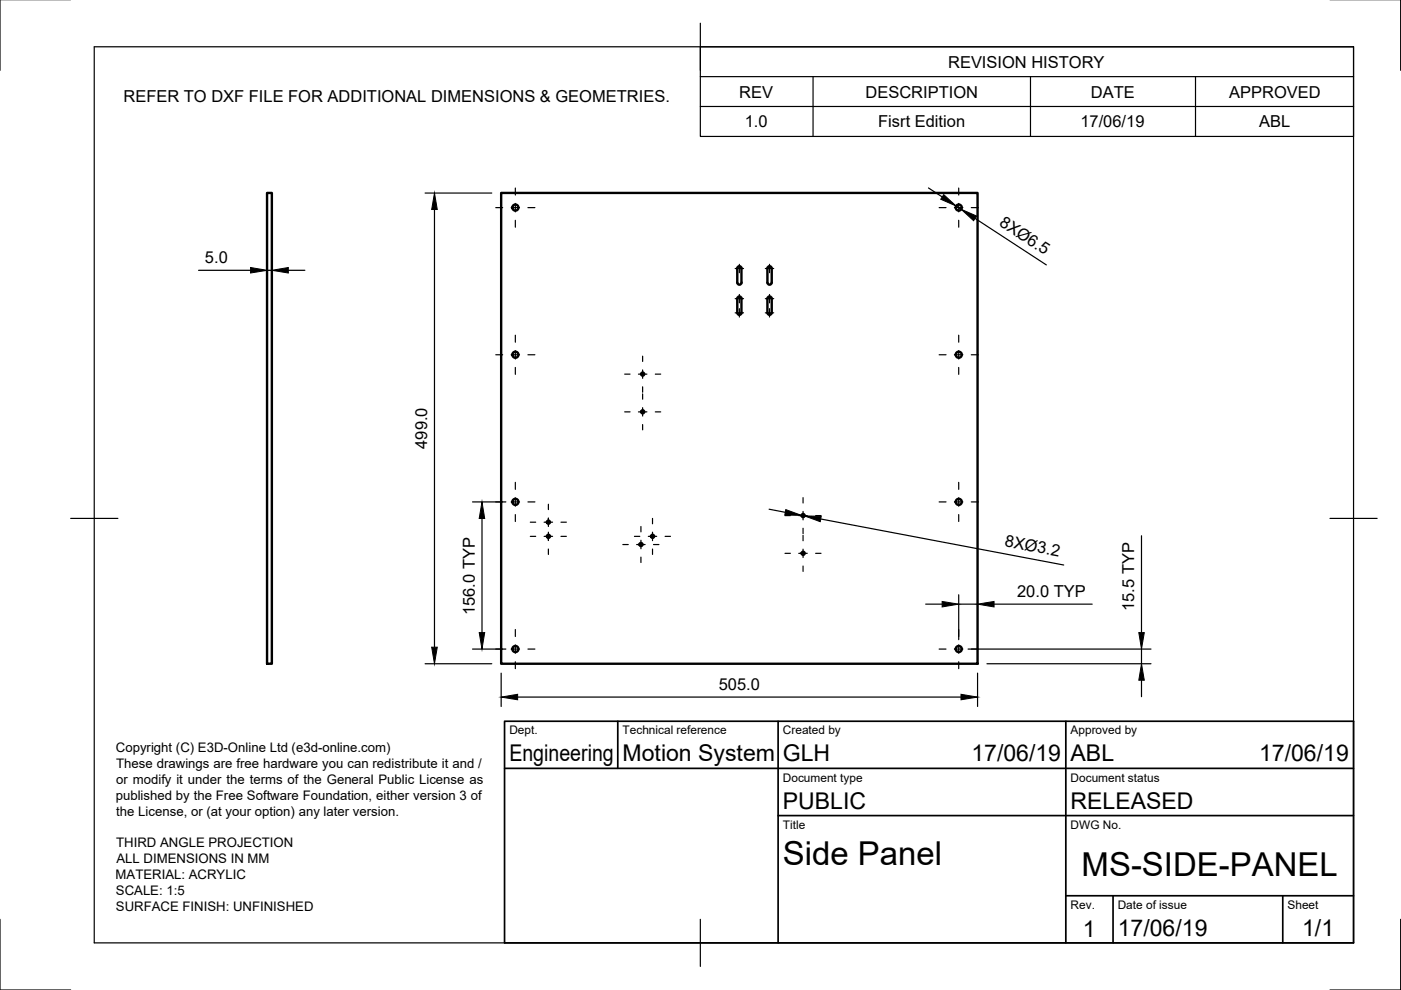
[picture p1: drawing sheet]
<svg xmlns="http://www.w3.org/2000/svg" width="297mm" height="210mm" viewBox="0 0 297 210" stroke-linecap="round" stroke-linejoin="round" font-family="sans-serif">
<!-- layer: Visible -->
<g fill="none" stroke="#000" stroke-width=".51">
<path d="M56.6 40.9h1v99.8h-1zM106.3 40.9h101v99.8h-101zM156.3 56.9a.46 .46 0 0 1 .5-.5 .46 .46 0 0 1 .4 .5M156.3 56.9v3a.46 .46 0 0 0 .5 .5 .46 .46 0 0 0 .4-.5v-3M162.7 56.9a.46 .46 0 0 1 .5-.5 .46 .46 0 0 1 .4 .5M162.7 56.9v3a.46 .46 0 0 0 .5 .5 .46 .46 0 0 0 .4-.5v-3M156.3 63.3a.46 .46 0 0 1 .5-.4 .46 .46 0 0 1 .4 .4M156.3 63.3v3a.46 .46 0 0 0 .5 .5 .46 .46 0 0 0 .4-.5v-3M162.7 63.3a.46 .46 0 0 1 .5-.4 .46 .46 0 0 1 .4 .4M162.7 63.3v3a.46 .46 0 0 0 .5 .5 .46 .46 0 0 0 .4-.5v-3"/>
<circle cx="109.3" cy="44" r=".65"/>
<circle cx="203.3" cy="44" r=".65"/>
<circle cx="109.3" cy="75.2" r=".65"/>
<circle cx="136.3" cy="79.3" r=".33"/>
<circle cx="203.3" cy="75.2" r=".65"/>
<circle cx="136.3" cy="87.3" r=".33"/>
<circle cx="109.3" cy="106.4" r=".65"/>
<circle cx="116.3" cy="113.7" r=".33"/>
<circle cx="116.3" cy="110.7" r=".33"/>
<circle cx="135.9" cy="115.4" r=".33"/>
<circle cx="138.4" cy="113.7" r=".33"/>
<circle cx="170.3" cy="109.3" r=".33"/>
<circle cx="170.3" cy="117.3" r=".33"/>
<circle cx="203.3" cy="106.4" r=".65"/>
<circle cx="109.3" cy="137.6" r=".65"/>
<circle cx="203.3" cy="137.6" r=".65"/>
</g>
<!-- layer: Border -->
<path d="M0 -.1v15M297 -.1v15M20 9.9h267v190h-267zM148.5 4.9v10M15 109.9h10M282 109.9h10M0 194.9v15h15M148.5 194.9v10M297 194.9v15h-15" fill="none" stroke="#000" stroke-width=".25"/>
<!-- layer: TitleBlock -->
<path d="M107 152.9h180v47h-180zM131 152.9v10M165 152.9v47M226 152.9v47M107 162.9h180M165 172.9h122M226 189.9h61M236 189.9v10M272 189.9v10" fill="none" stroke="#000" stroke-width=".36"/>
<!-- layer: BOM -->
<path d="M148.5 9.9h138.5v19h-138.5zM148.5 16.2h138.5M172.4 16.2v12.7M218.5 16.2v12.7M253.5 16.2v12.7M148.5 22.6h138.5" fill="none" stroke="#000" stroke-width=".25"/>
<!-- layer: Center Lines -->
<g fill="none" stroke="#000" stroke-width=".25">
<path d="M109.3 39.9v1.5M203.3 39.9v1.5M105.1 44h1.5M108.4 44h1.8M109.3 43.1v1.8M109.3 46.7v1.5M111.9 44h1.5M155.9 56.9h1.7M156.8 56v1.8M162.3 56.9h1.7M163.2 56v1.8M199.1 44h1.5"/>
<path d="M202.4 44h1.8M203.3 43.1v1.8M203.3 46.7v1.5M205.9 44h1.5M105.1 75.2h1.5M108.4 75.2h1.8M109.3 71.1v1.5M109.3 74.3v1.8M109.3 77.9v1.5M111.9 75.2h1.5M132.4 79.3h1.2M135.4 79.3h1.8"/>
<path d="M136.2 75.5v1.1M136.2 78.4v1.8M138.9 79.3h1.2M155.9 66.3h1.7M155.9 63.3h1.7M156.8 62.4v1.8M156.8 65.4v1.8M162.3 66.3h1.7M162.3 63.3h1.7M163.2 62.4v1.8M163.2 65.4v1.8M199.1 75.2h1.5"/>
<path d="M202.4 75.2h1.8M203.3 71.1v1.5M203.3 74.3v1.8M203.3 77.9v1.5M205.9 75.2h1.5M132.4 87.3h1.2M135.4 87.3h1.8M136.2 82v1.2M136.2 83.5v1.1M136.2 86.4v1.8M136.2 90v1.1M138.9 87.3h1.2"/>
<path d="M105.1 106.4h1.5M108.4 106.4h1.8M109.3 102.3v1.5M109.3 105.5v1.8M109.3 109.1v1.5M111.9 106.4h1.5M112.4 113.7h1.2M112.4 110.7h1.2M115.4 113.7h1.8M115.4 110.7h1.8M116.3 106.9v1.1M116.3 109.8v1.8"/>
<path d="M116.3 112.8v1.8M116.3 116.4v1.2M118.9 113.7h1.2M118.9 110.7h1.2M132.1 115.5h1.1M134.5 113.7h1.2M135 115.5h1.8M135.9 111.6v1.2M135.9 114.5v1.8M135.9 118.1v1.2M137.5 113.7h1.7M138.3 109.9v1.2"/>
<path d="M138.3 112.8v1.8M138.3 116.4v1.2M138.6 115.5h1.1M141 113.7h1.2M166.4 117.3h1.2M166.4 109.3h1.2M169.4 117.3h1.8M169.4 109.3h1.8M170.3 105.5v1.2M170.3 108.4v1.8M170.3 112v1.1M170.3 113.5v1.2"/>
<path d="M170.3 116.4v1.8M172.9 117.3h1.2M172.9 109.3h1.2M199.1 106.4h1.5M202.4 106.4h1.8M203.3 102.3v1.5M203.3 105.5v1.8M203.3 109.1v1.5M205.9 106.4h1.5M105.1 137.6h1.5M108.4 137.6h1.8M109.3 133.5v1.5"/>
<path d="M109.3 136.7v1.8M111.9 137.6h1.5M170.3 120v1.2M199.1 137.6h1.5M202.4 137.6h1.8M203.3 133.5v1.5M203.3 136.7v1.8M205.9 137.6h1.5M109.3 140.3v1.5M203.3 140.3v1.5"/>
</g>
<!-- layer: Dimensions -->
<g fill="none" stroke="#000" stroke-width=".25">
<path d="M196.8 39.8l3 2M42.1 57.3h11M56.6 57.3h1M61.1 57.3h3.5M90.1 40.9h14.2M92.1 44.4v92.8M202.7 43.7l1.1 .7M206.7 46.3l15.1 9.9M100.2 106.4h7.1M102.2 109.9v24.2M163.1 108l3.4 .6M169.9 109.3l.7 .1"/>
<path d="M174 110l51.5 9.8M242 113.6v20.5M100.2 137.6h7.1M196.3 128.1h3.4M203.3 126.1v9.5M203.3 128.1h4M205.3 137.6h38.7M210.8 128.1h20.8M242 137.6v3.1M90.1 140.7h14.2M106.3 142.7v7.1M109.7 147.8h94.1"/>
<path d="M207.3 142.7v7.1M209.3 140.7h34.7M242 144.2v3.5"/>
</g>
<g fill="#000" stroke="#000" stroke-width=".21">
<path d="M53.1 56.7l3.5 .6-3.5 .6zM57.6 57.3l3.5-.6v1.2zM92.1 40.9l.6 3.5h-1.2zM200.1 41.3l2.6 2.4-3.2-1.5zM203.8 44.4l3.3 1.4-.7 1zM102.2 106.4l.6 3.5h-1.2zM166.6 108l3.3 1.3-3.5-.1zM170.6 109.4l3.5 .1-.2 1.1zM91.5 137.2h1.2l-.6 3.5zM101.6 134.1h1.2l-.6 3.5zM199.7 127.5l3.6 .6-3.6 .6zM207.3 128.1l3.5-.6v1.2z"/>
<path d="M241.4 134.1h1.2l-.6 3.5zM106.3 147.8l3.4-.6v1.2zM203.8 147.2l3.5 .6-3.5 .6zM242 140.7l.6 3.5h-1.2z"/>
</g>
<g font-size="7">
<text x="166" y="183.4">Side Panel</text>
<text x="229.3" y="185.8">MS-SIDE-PANEL</text>
</g>
<g font-size="4.9">
<text x="108" y="161.4">Engineering</text>
<text x="132" y="161.4">Motion System</text>
<text x="166" y="161.4">GLH</text>
<text x="206" y="161.4">17/06/19</text>
<text x="227" y="161.4">ABL</text>
<text x="267" y="161.4">17/06/19</text>
<text x="166" y="171.4">PUBLIC</text>
<text x="227" y="171.4">RELEASED</text>
<text x="229.6" y="198.6">1</text>
<text x="237" y="198.4">17/06/19</text>
<text x="276.1" y="198.6">1/1</text>
</g>
<g font-size="3.5">
<text x="201" y="14.3">REVISION HISTORY</text>
<text x="26.2" y="21.7">REFER TO DXF FILE FOR ADDITIONAL DIMENSIONS &amp; GEOMETRIES.</text>
<text x="156.7" y="20.7">REV</text>
<text x="183.5" y="20.7">DESCRIPTION</text>
<text x="231.3" y="20.7">DATE</text>
<text x="260.6" y="20.7">APPROVED</text>
<text x="157.9" y="27">1.0</text>
<text x="186.2" y="27">Fisrt Edition</text>
<text x="229.1" y="27">17/06/19</text>
<text x="267" y="27">ABL</text>
<text x="211.7" y="47.6" transform="rotate(33 211.7 47.6)">8XØ6.5</text>
<text x="43.5" y="55.8">5.0</text>
<text x="90.6" y="95.1" transform="rotate(-90 90.6 95.1)">499.0</text>
<text x="212.9" y="115.8" transform="rotate(11 212.9 115.8)">8XØ3.2</text>
<text x="100.6" y="130.4" transform="rotate(-90 100.6 130.4)">156.0 TYP</text>
<text x="215.6" y="126.6">20.0 TYP</text>
<text x="240.5" y="129.5" transform="rotate(-90 240.5 129.5)">15.5 TYP</text>
<text x="152.4" y="146.3">505.0</text>
</g>
<g font-size="2.8">
<text x="24.6" y="159.4">Copyright (C) E3D-Online Ltd (e3d-online.com)</text>
<text x="24.6" y="166.2">or modify it under the terms of the General Public License as</text>
<text x="24.6" y="162.8">These drawings are free hardware you can redistribute it and /</text>
<text x="24.5" y="169.6">published by the Free Software Foundation, either version 3 of</text>
<text x="24.7" y="172.9">the License, or (at your option) any later version.</text>
<text x="24.6" y="179.6">THIRD ANGLE PROJECTION</text>
<text x="24.7" y="183">ALL DIMENSIONS IN MM</text>
<text x="24.5" y="186.4">MATERIAL: ACRYLIC</text>
<text x="24.6" y="189.7">SCALE: 1:5</text>
<text x="24.6" y="193.1">SURFACE FINISH: UNFINISHED</text>
</g>
<g font-size="2.5">
<text x="108" y="155.7">Dept.</text>
<text x="132" y="155.7">Technical reference</text>
<text x="166" y="155.7">Created by</text>
<text x="227" y="155.7">Approved by</text>
<text x="166" y="165.7">Document type</text>
<text x="227" y="165.7">Document status</text>
<text x="166" y="175.7">Title</text>
<text x="227" y="175.7">DWG No.</text>
<text x="227" y="192.7">Rev.</text>
<text x="237" y="192.7">Date of issue</text>
<text x="273" y="192.7">Sheet</text>
</g>
</svg>
